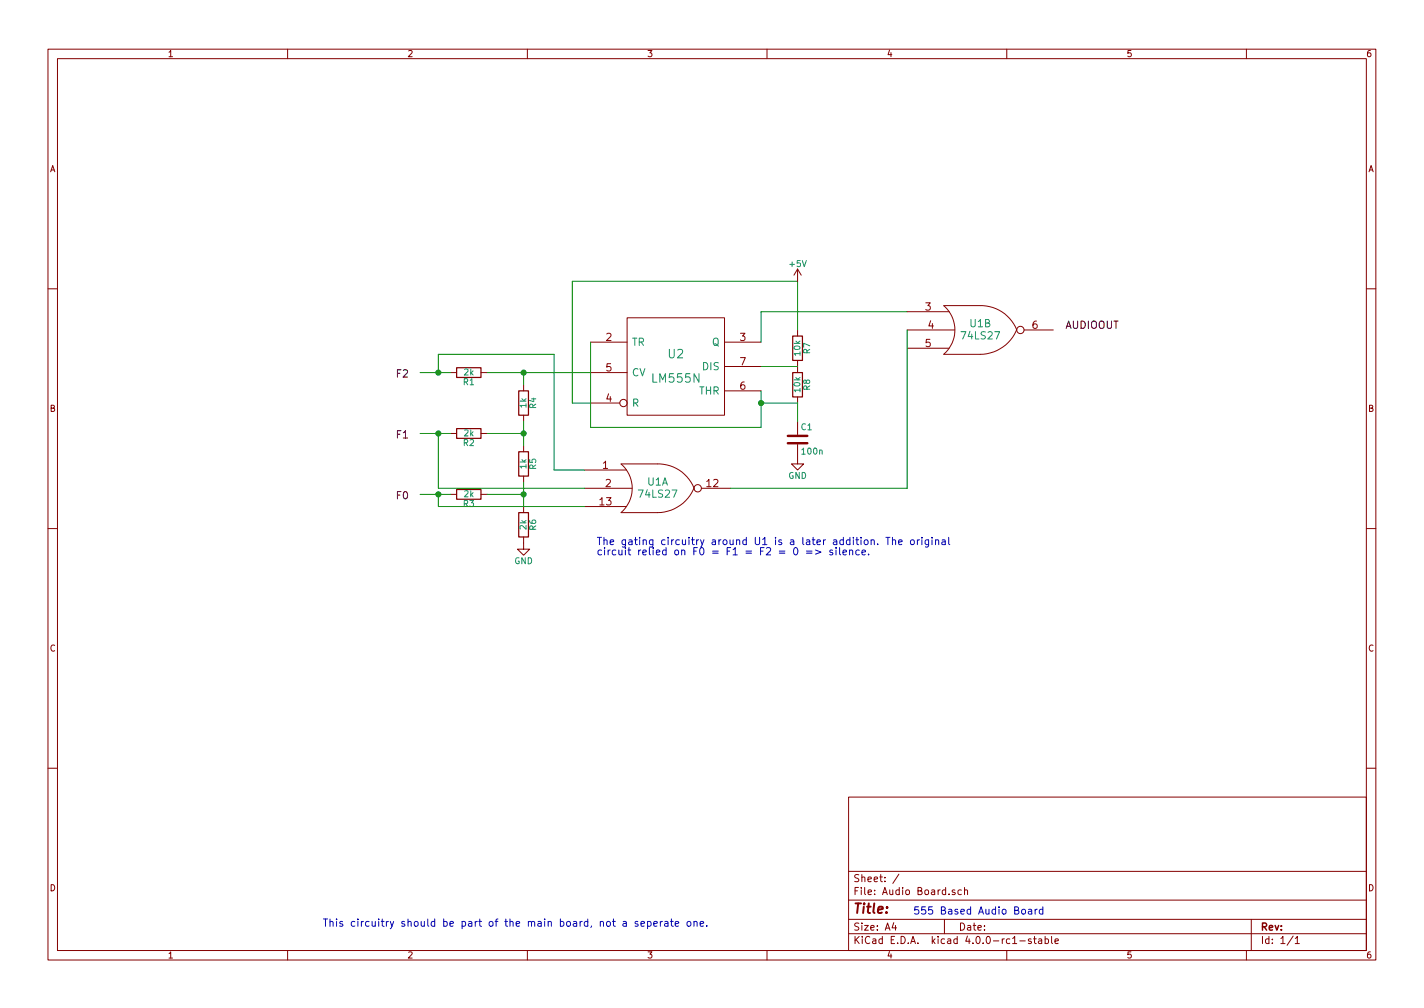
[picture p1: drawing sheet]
EESchema Schematic File Version 2
LIBS:power
LIBS:device
LIBS:transistors
LIBS:conn
LIBS:linear
LIBS:regul
LIBS:74xx
LIBS:cmos4000
LIBS:adc-dac
LIBS:memory
LIBS:xilinx
LIBS:microcontrollers
LIBS:dsp
LIBS:microchip
LIBS:analog_switches
LIBS:motorola
LIBS:texas
LIBS:intel
LIBS:audio
LIBS:interface
LIBS:digital-audio
LIBS:philips
LIBS:display
LIBS:cypress
LIBS:siliconi
LIBS:opto
LIBS:atmel
LIBS:contrib
LIBS:valves
EELAYER 25 0
EELAYER END
$Descr A4 11693 8268
encoding utf-8
Sheet 1 1
Title ""
Date ""
Rev ""
Comp ""
Comment1 ""
Comment2 ""
Comment3 ""
Comment4 ""
$EndDescr
$Comp
L R R4
U 1 1
P 4300 3300
F 0 "R4" V 4380 3300 50  0000 C CNN
F 1 "1k" V 4300 3300 50  0000 C CNN
F 2 "" V 4230 3300 30  0000 C CNN
F 3 "" H 4300 3300 30  0000 C CNN
	1    4300 3300
	1    0    0    -1  
$EndComp
$Comp
L R R5
U 1 1
P 4300 3800
F 0 "R5" V 4380 3800 50  0000 C CNN
F 1 "1k" V 4300 3800 50  0000 C CNN
F 2 "" V 4230 3800 30  0000 C CNN
F 3 "" H 4300 3800 30  0000 C CNN
	1    4300 3800
	1    0    0    -1  
$EndComp
$Comp
L R R6
U 1 1
P 4300 4300
F 0 "R6" V 4380 4300 50  0000 C CNN
F 1 "2k" V 4300 4300 50  0000 C CNN
F 2 "" V 4230 4300 30  0000 C CNN
F 3 "" H 4300 4300 30  0000 C CNN
	1    4300 4300
	1    0    0    -1  
$EndComp
$Comp
L R R3
U 1 1
P 3850 4050
F 0 "R3" V 3930 4050 50  0000 C CNN
F 1 "2k" V 3850 4050 50  0000 C CNN
F 2 "" V 3780 4050 30  0000 C CNN
F 3 "" H 3850 4050 30  0000 C CNN
	1    3850 4050
	0    1    1    0   
$EndComp
$Comp
L R R2
U 1 1
P 3850 3550
F 0 "R2" V 3930 3550 50  0000 C CNN
F 1 "2k" V 3850 3550 50  0000 C CNN
F 2 "" V 3780 3550 30  0000 C CNN
F 3 "" H 3850 3550 30  0000 C CNN
	1    3850 3550
	0    1    1    0   
$EndComp
$Comp
L R R1
U 1 1
P 3850 3050
F 0 "R1" V 3930 3050 50  0000 C CNN
F 1 "2k" V 3850 3050 50  0000 C CNN
F 2 "" V 3780 3050 30  0000 C CNN
F 3 "" H 3850 3050 30  0000 C CNN
	1    3850 3050
	0    1    1    0   
$EndComp
Wire Wire Line
	4000 3050 4850 3050
Wire Wire Line
	4300 3050 4300 3150
Wire Wire Line
	4300 3450 4300 3650
Wire Wire Line
	4300 3950 4300 4150
Wire Wire Line
	4000 4050 4300 4050
Connection ~ 4300 4050
Wire Wire Line
	4000 3550 4300 3550
Connection ~ 4300 3550
Wire Wire Line
	3700 3050 3450 3050
Wire Wire Line
	3700 3550 3450 3550
Wire Wire Line
	3700 4050 3450 4050
Text Label 3250 3100 0    60   ~ 0
F2
Text Label 3250 3600 0    60   ~ 0
F1
Text Label 3250 4100 0    60   ~ 0
F0
$Comp
L GND #PWR1
U 1 1
P 4300 4450
F 0 "#PWR1" H 4300 4200 50  0001 C CNN
F 1 "GND" H 4300 4300 50  0000 C CNN
F 2 "" H 4300 4450 60  0000 C CNN
F 3 "" H 4300 4450 60  0000 C CNN
	1    4300 4450
	1    0    0    -1  
$EndComp
$Comp
L LM555N U2
U 1 1
P 5550 3000
F 0 "U2" H 5550 3100 70  0000 C CNN
F 1 "LM555N" H 5550 2900 70  0000 C CNN
F 2 "" H 5550 3000 60  0000 C CNN
F 3 "" H 5550 3000 60  0000 C CNN
	1    5550 3000
	1    0    0    -1  
$EndComp
Connection ~ 4300 3050
$Comp
L R R7
U 1 1
P 6550 2850
F 0 "R7" V 6630 2850 50  0000 C CNN
F 1 "10k" V 6550 2850 50  0000 C CNN
F 2 "" V 6480 2850 30  0000 C CNN
F 3 "" H 6550 2850 30  0000 C CNN
	1    6550 2850
	1    0    0    -1  
$EndComp
$Comp
L R R8
U 1 1
P 6550 3150
F 0 "R8" V 6630 3150 50  0000 C CNN
F 1 "10k" V 6550 3150 50  0000 C CNN
F 2 "" V 6480 3150 30  0000 C CNN
F 3 "" H 6550 3150 30  0000 C CNN
	1    6550 3150
	1    0    0    -1  
$EndComp
Wire Wire Line
	6250 3000 6550 3000
Wire Wire Line
	6550 2700 6550 2300
Wire Wire Line
	6550 2300 4700 2300
Wire Wire Line
	4700 2300 4700 3300
Wire Wire Line
	4700 3300 4850 3300
Wire Wire Line
	6250 3200 6250 3500
Wire Wire Line
	6250 3300 6550 3300
$Comp
L +5V #PWR2
U 1 1
P 6550 2300
F 0 "#PWR2" H 6550 2150 50  0001 C CNN
F 1 "+5V" H 6550 2440 50  0000 C CNN
F 2 "" H 6550 2300 60  0000 C CNN
F 3 "" H 6550 2300 60  0000 C CNN
	1    6550 2300
	1    0    0    -1  
$EndComp
Wire Wire Line
	4850 2800 4850 3500
Wire Wire Line
	4850 3500 6250 3500
Connection ~ 6250 3300
$Comp
L C C1
U 1 1
P 6550 3600
F 0 "C1" H 6575 3700 50  0000 L CNN
F 1 "100n" H 6575 3500 50  0000 L CNN
F 2 "" H 6588 3450 30  0000 C CNN
F 3 "" H 6550 3600 60  0000 C CNN
	1    6550 3600
	1    0    0    -1  
$EndComp
$Comp
L GND #PWR3
U 1 1
P 6550 3750
F 0 "#PWR3" H 6550 3500 50  0001 C CNN
F 1 "GND" H 6550 3600 50  0000 C CNN
F 2 "" H 6550 3750 60  0000 C CNN
F 3 "" H 6550 3750 60  0000 C CNN
	1    6550 3750
	1    0    0    -1  
$EndComp
Wire Wire Line
	6550 3300 6550 3450
Wire Wire Line
	6250 2800 6250 2550
Wire Wire Line
	6250 2550 7450 2550
$Comp
L 74LS27 U1
U 1 1
P 5400 4000
F 0 "U1" H 5400 4050 60  0000 C CNN
F 1 "74LS27" H 5400 3950 60  0000 C CNN
F 2 "" H 5400 4000 60  0000 C CNN
F 3 "" H 5400 4000 60  0000 C CNN
	1    5400 4000
	1    0    0    -1  
$EndComp
Wire Wire Line
	3600 4050 3600 4150
Wire Wire Line
	3600 4150 4800 4150
Connection ~ 3600 4050
Wire Wire Line
	4800 4000 3600 4000
Wire Wire Line
	3600 4000 3600 3550
Connection ~ 3600 3550
Wire Wire Line
	3600 3050 3600 2900
Wire Wire Line
	3600 2900 4550 2900
Wire Wire Line
	4550 2900 4550 3850
Wire Wire Line
	4550 3850 4800 3850
Connection ~ 3600 3050
$Comp
L 74LS27 U1
U 2 1
P 8050 2700
F 0 "U1" H 8050 2750 60  0000 C CNN
F 1 "74LS27" H 8050 2650 60  0000 C CNN
F 2 "" H 8050 2700 60  0000 C CNN
F 3 "" H 8050 2700 60  0000 C CNN
	2    8050 2700
	1    0    0    -1  
$EndComp
Wire Wire Line
	7450 2700 7450 4000
Wire Wire Line
	7450 4000 6000 4000
Text Label 8750 2700 0    60   ~ 0
AUDIOOUT
Text Notes 7500 7500 0    60   ~ 0
555 Based Audio Board
Text Notes 4900 4550 0    60   ~ 0
The gating circuitry around U1 is a later addition. The original\ncircuit relied on F0 = F1 = F2 = 0 => silence. 
Text Notes 2650 7600 0    60   ~ 0
This circuitry should be part of the main board, not a seperate one.
$EndSCHEMATC
